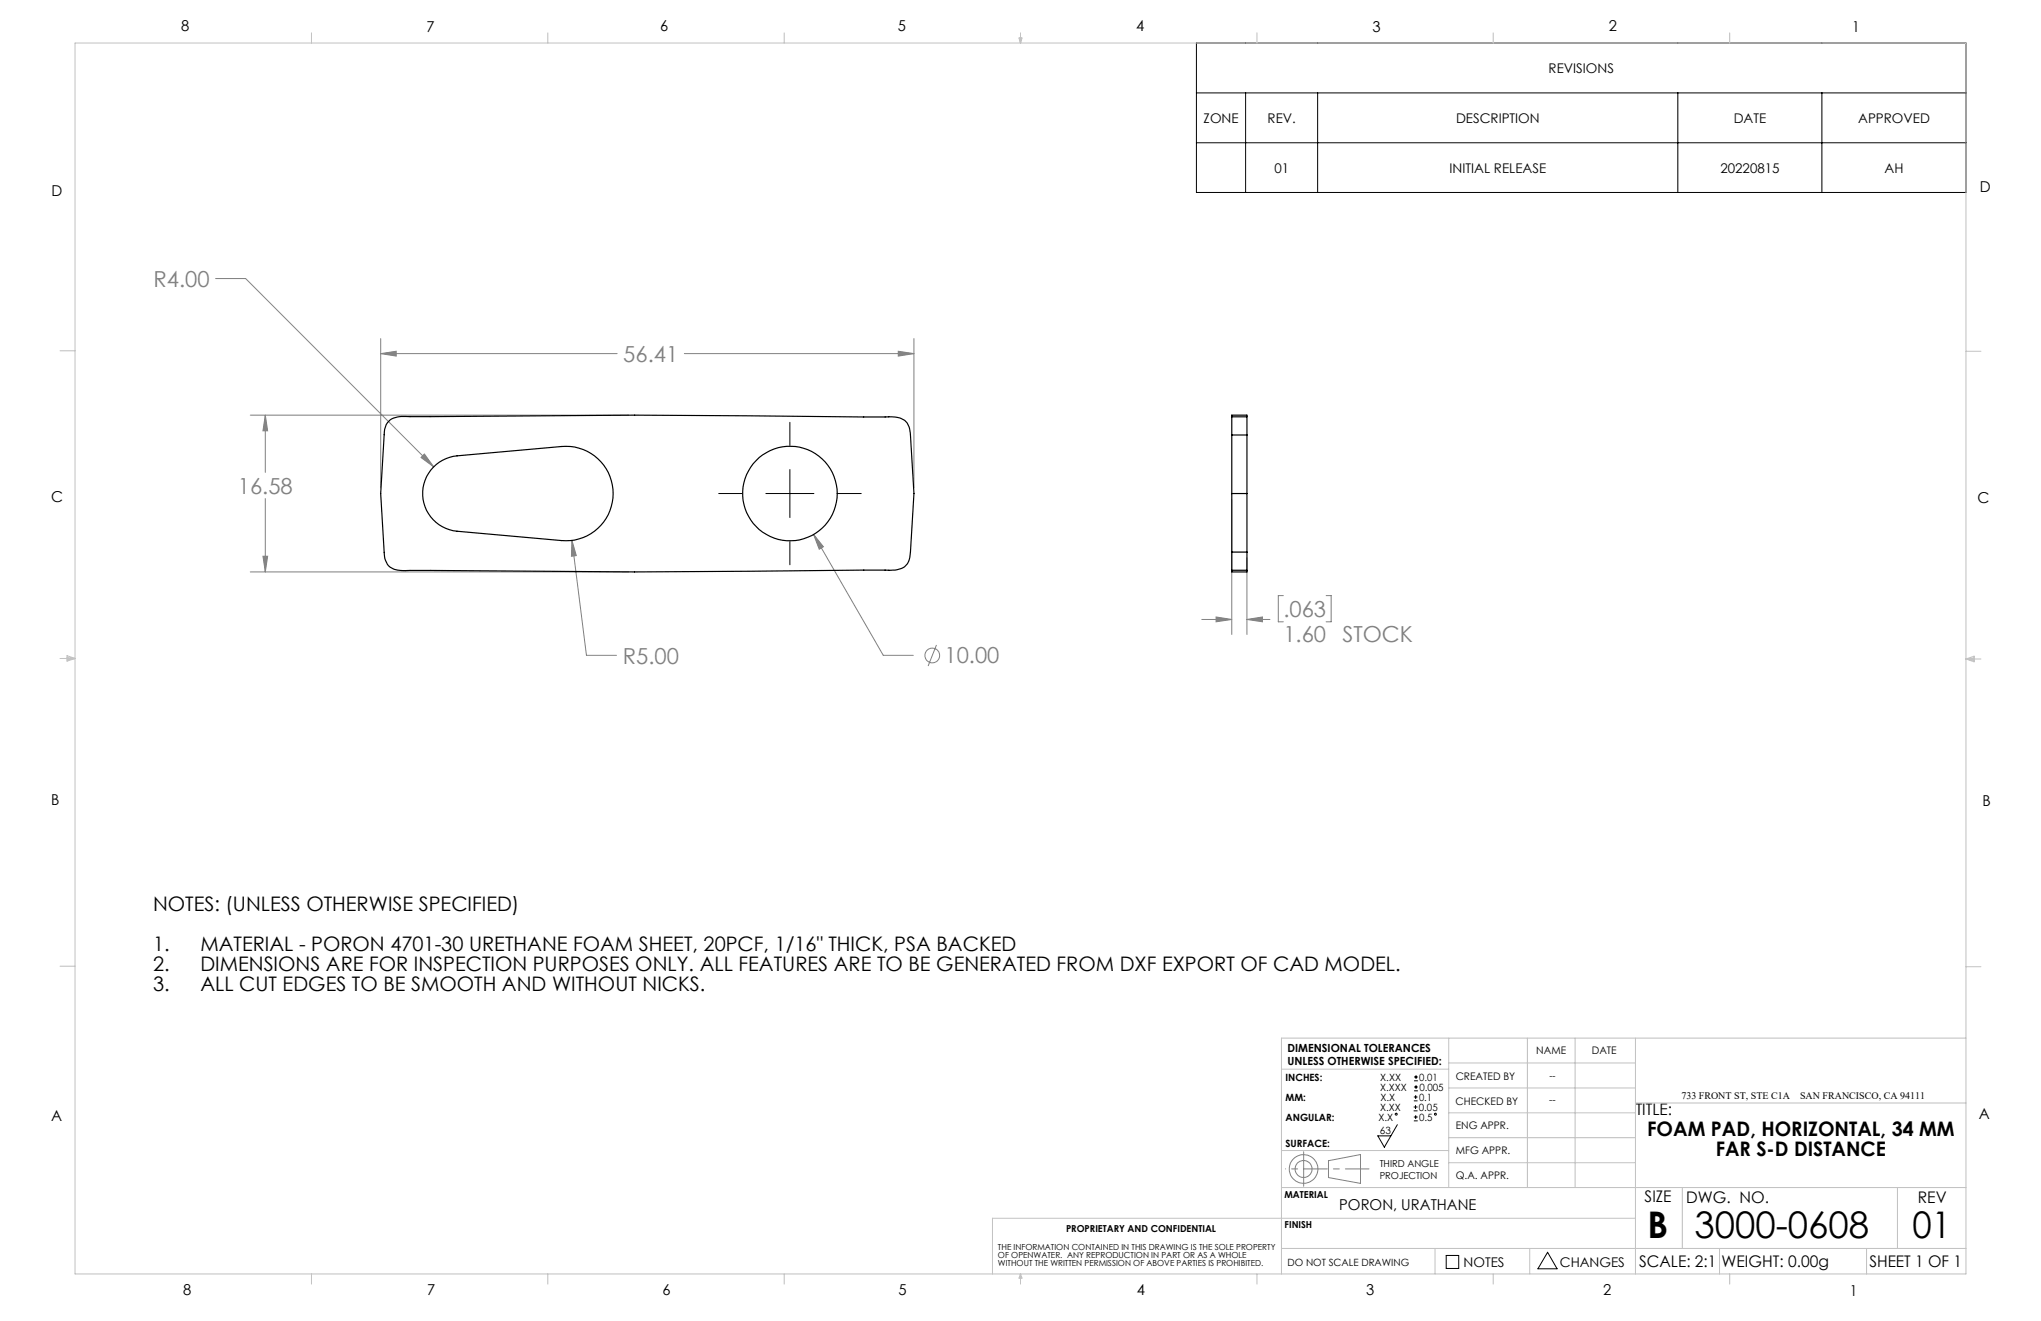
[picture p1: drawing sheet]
<svg xmlns="http://www.w3.org/2000/svg" width="432mm" height="279mm" viewBox="0 0 432 279" stroke-linecap="round" stroke-linejoin="round" font-family="sans-serif">
<g fill="none" stroke="#808080" stroke-width=".21">
<path d="M45.6 58.9h6.4l39.8 39.8M80.5 74.8l3.3-.5v1zM80.5 71.6v31.5M80.5 74.8h50.1M144.8 74.8h48.6M190 74.3l3.4 .5-3.4 .5zM193.4 71.6v31.5M53 87.8h80M56.1 87.8l.5 3.3h-1zM56.1 87.8v12.1M89.8 96l2 2.7-2.7-1.9zM55.6 117.7h1l-.5 3.3z"/>
<path d="M56.1 105.4v15.6M121 114.3l.9 3.2-1 .2zM121 114.3l3.1 24.3h6.3M172.1 113l2.1 2.6-.9 .6zM172.1 113l14.8 25.6h6.3M260.6 105.7v28.5M263.8 118v16.2M53 121h80M198.1 136.4l-1.7 4.5M254.2 131h6.4M257.3 130.5l3.3 .5-3.3 .5zM263.8 131l3.3-.5v1z"/>
<path d="M263.8 131h4.9M271.5 126h-1.1v5.5h1.1M280.6 126h1v5.5h-1M281.1 245.5l6.7-1.3v6.1l-6.7-1.2z"/>
<circle cx="197.2" cy="138.6" r="1.55"/>
<circle cx="275.8" cy="247.3" r="1.8"/>
<circle cx="275.8" cy="247.3" r="3"/>
</g>
<g fill="none" stroke="#000" stroke-width=".21">
<path d="M253.1 9.1h162.8v31.6h-162.8zM253.1 19.6h162.8M263.5 19.6v21.1M278.8 19.6v21.1M355 19.6v21.1M385.4 19.6v21.1M253.1 30.2h162.8M167.1 89.3v4.9M167.1 99.3v10.2M152 104.4h5M162 104.4h10.2M167.1 114.5v5"/>
<path d="M177.3 104.4h4.9M295.6 237.9l-2.7 4.7-1.4-2.4h2.8M299.1 234.9h.8M299.1 234.1h.8M299.1 232.8h.8M299.1 232h.8M299.1 237.1h.8M299.1 236.3h.8M299.2 228.6h.8M299.2 227.8h.8M299.2 230.7h.8M299.2 229.9h.8"/>
<path d="M299.5 233.8v.8M299.5 231.6v.8M299.5 235.9v.8M299.6 227.4v.8M299.6 229.5v.8M306 265.5h2.6v2.8h-2.6zM327.4 264.9l2 3.5h-4z"/>
<circle cx="295.4" cy="235.7" r=".2"/>
<circle cx="303.7" cy="235.7" r=".2"/>
</g>
<path d="M275.8 247.2h13.8" fill="none" stroke="#808080" stroke-width=".21" stroke-dasharray="15.2 1.3 1.3 1.3" stroke-dashoffset="10.2"/>
<path d="M275.8 247.2v-3.6M275.8 247.2v3.7" fill="none" stroke="#808080" stroke-width=".21" stroke-dasharray="15.2 1.3 1.3 1.3"/>
<path d="M275.8 247.2h-3.8" fill="none" stroke="#808080" stroke-width=".21" stroke-dasharray="15.2 1.3 1.3 1.3" stroke-dashoffset="15.2"/>
<g fill="none" stroke="#c0c0c0" stroke-width=".21">
<path d="M15.9 9.1h400v260.4h-400zM65.9 6.9v2.2M115.9 6.9v2.2M165.9 6.9v2.2M215.6 8h.6l-.3 1.1zM215.7 8l.2 1.1M215.9 6.9v2.2M216 8l-.1 1.1M265.9 6.9v2.2M315.9 6.9v2.2M365.9 6.9v2.2M12.7 74.2h3.2"/>
<path d="M415.9 74.3h3.2M12.7 139.3h3.2M14.2 139.1l1.7 .2M14.2 138.7l1.7 .6-1.7 .5zM15.9 139.3l-1.7 .3M415.9 139.4h3.2M415.9 139.4l1.8-.6v1.2zM415.9 139.4l1.8 .3M417.7 139.2l-1.8 .2M12.7 204.4h3.2M306.5 219.6v31.6M323.1 219.6v31.6"/>
<path d="M333.2 219.6v31.6M346 219.6v49.9M415.9 204.5h3.2M415.9 219.6h-144.8v49.9M271.1 226.1h35.4M306.5 235.4h39.5M306.5 230.1h39.5M306.5 224.8h39.5M346 233.3h69.9M271.1 251.2h144.8M271.1 243.3h35.4M306.5 245.9h39.5"/>
<path d="M306.5 240.6h39.5M346 257.7h-136v11.8M355.9 251.2v12.9M401.4 251.2v12.9M65.9 269.5v2.1M115.9 269.5v2.1M165.9 269.5v2.1M215.9 269.5v2.1M215.9 269.5l.3 .8h-.6zM265.9 269.5v2.1M271.1 264.1h144.8M303.6 264.1v5.4"/>
<path d="M315.9 269.5v2.1M323.6 264.1v5.4M363.8 264.1v5.4M365.9 269.5v2.1M394.9 264.1v5.4"/>
</g>
<path d="M80.5 74.8l3.3-.5v1zM190 74.3l3.4 .5-3.4 .5zM56.1 87.8l.5 3.3h-1zM55.6 117.7h1l-.5 3.3zM172.1 113l1.2 3.2 .9-.6zM89.8 96l-.7 .8 2.7 1.9zM121 114.3l-.1 3.4 1-.2zM257.3 130.5l3.3 .5-3.3 .5zM263.8 131l3.3-.5v1z" fill="#808080"/>
<g fill="none" stroke="#000" stroke-width=".25">
<path d="M82.5 88.8a6.5 6.5 0 0 1 4.2-.7l47.6-.3 53 .4a5 5 0 0 1 4.6 1.3l.4 .8 .3 1.2 .8 12.9-.8 12.4a3.4 3.4 0 0 1-3.7 3.8l-54.6 .4-47.6-.4a5.7 5.7 0 0 1-4.5-.9l-.6-1.2-.2-.8-.9-13.3 .9-13.6a3.1 3.1 0 0 1 1.1-2zM91.7 98.8a8.1 8.1 0 0 1 5-2.4l22.1-2a10 10 0 0 1 10.9 10 10 10 0 0 1-10.9 9.9l-22.1-1.9a8 8 0 0 1-6.8-5.2 8 8 0 0 1 1.8-8.4zM260.6 92v-3.8h3.2v3.8M260.6 88.1v-.3h3.2v.3M260.6 92v24.8M260.6 92h3.2M263.8 92v24.8M260.6 116.8v3.8h3.2v-3.8M260.6 116.8h3.2M260.6 104.4h3.2M260.6 120.7v.3h3.2v-.3"/>
<circle cx="167.1" cy="104.4" r="10"/>
</g>
<g font-size="7.8">
<text x="348.5" y="261.9">B</text>
<text x="358.5" y="261.9">3000-0608</text>
<text x="404.6" y="261.8">01</text>
</g>
<g font-size="4.7" fill="#808080">
<text x="32.5" y="60.7">R4.00</text>
<text x="131.9" y="76.6">56.41</text>
<text x="50.3" y="104.4">16.58</text>
<text x="271.5" y="130.5">.063</text>
<text x="271.5" y="135.7">1.60</text>
<text x="284" y="135.7">STOCK</text>
<text x="131.7" y="140.4">R5.00</text>
<text x="199.8" y="140.3">10.00</text>
</g>
<g font-size="4.2">
<text x="32.4" y="192.8">NOTES: (UNLESS OTHERWISE SPECIFIED)</text>
<text x="32.4" y="201.2">1.</text>
<text x="42.4" y="201.2">MATERIAL - PORON 4701-30 URETHANE FOAM SHEET, 20PCF, 1/16&quot; THICK, PSA BACKED</text>
<text x="32.4" y="205.5">2.</text>
<text x="32.4" y="209.7">3.</text>
<text x="42.4" y="205.5">DIMENSIONS ARE FOR INSPECTION PURPOSES ONLY. ALL FEATURES ARE TO BE GENERATED FROM DXF EXPORT OF CAD MODEL.</text>
<text x="42.4" y="209.7">ALL CUT EDGES TO BE SMOOTH AND WITHOUT NICKS.</text>
<text x="348.5" y="240.3">FOAM PAD, HORIZONTAL, 34 MM</text>
<text x="363" y="244.5">FAR S-D DISTANCE</text>
</g>
<g font-size="3.4">
<text x="346.1" y="235.9">TITLE:</text>
<text x="347.9" y="254.3">SIZE</text>
<text x="356.7" y="254.4">DWG. NO.</text>
<text x="405.7" y="254.5">REV</text>
<text x="346.8" y="267.9">SCALE: 2:1</text>
<text x="364.2" y="267.9">WEIGHT: 0.00g</text>
<text x="395.5" y="267.9">SHEET 1 OF 1</text>
</g>
<g font-size="3.2">
<text x="38.3" y="6.7">8</text>
<text x="90.2" y="6.7">7</text>
<text x="139.7" y="6.5">6</text>
<text x="190" y="6.5">5</text>
<text x="240.4" y="6.5">4</text>
<text x="290.4" y="6.7">3</text>
<text x="340.4" y="6.5">2</text>
<text x="391.9" y="6.7">1</text>
<text x="10.9" y="41.6">D</text>
<text x="418.9" y="40.7">D</text>
<text x="10.9" y="106.3">C</text>
<text x="418.4" y="106.4">C</text>
<text x="10.8" y="170.2">B</text>
<text x="419.4" y="170.6">B</text>
<text x="10.8" y="237.2">A</text>
<text x="418.6" y="236.8">A</text>
<text x="283.3" y="255.9">PORON, URATHANE</text>
<text x="38.8" y="273.8">8</text>
<text x="90.4" y="273.8">7</text>
<text x="140.2" y="273.8">6</text>
<text x="190.1" y="273.9">5</text>
<text x="240.5" y="273.8">4</text>
<text x="289" y="273.9">3</text>
<text x="339.1" y="273.8">2</text>
<text x="391.4" y="274.1">1</text>
</g>
<g font-size="2.8">
<text x="327.6" y="15.4">REVISIONS</text>
<text x="254.6" y="26">ZONE</text>
<text x="268.2" y="26">REV.</text>
<text x="308" y="26">DESCRIPTION</text>
<text x="366.8" y="26">DATE</text>
<text x="393.1" y="26">APPROVED</text>
<text x="269.6" y="36.5">01</text>
<text x="306.7" y="36.5">INITIAL RELEASE</text>
<text x="364" y="36.5">20220815</text>
<text x="398.7" y="36.5">AH</text>
<text x="309.6" y="268">NOTES</text>
<text x="330" y="268">CHANGES</text>
</g>
<g font-size="2.4">
<text x="272.4" y="222.5">DIMENSIONAL TOLERANCES</text>
<text x="272.4" y="225.3">UNLESS OTHERWISE SPECIFIED:</text>
</g>
<g font-size="2.2">
<text x="325" y="222.9">NAME</text>
<text x="336.8" y="222.9">DATE</text>
<text x="308" y="233.6">CHECKED BY</text>
<text x="308" y="228.4">CREATED BY</text>
<text x="308" y="238.8">ENG APPR.</text>
<text x="308" y="244">MFG APPR.</text>
<text x="308" y="249.3">Q.A. APPR.</text>
</g>
<g font-size="2.1">
<text x="272" y="228.6">INCHES:</text>
<text x="272" y="232.8">MM:</text>
<text x="292" y="230.7">X.XXX</text>
<text x="292" y="228.6">X.XX</text>
<text x="292.1" y="232.8">X.X</text>
<text x="300.2" y="232.8">0.1</text>
<text x="300.3" y="228.6">0.01</text>
<text x="300.3" y="230.7">0.005</text>
<text x="327.8" y="233.4">--</text>
<text x="355.7" y="232.4">733 FRONT ST, STE C1A</text>
<text x="380.8" y="232.4">SAN FRANCISCO, CA 94111</text>
<text x="272" y="237">ANGULAR:</text>
<text x="291.6" y="237">X.X</text>
<text x="291.9" y="239.8">63</text>
<text x="292" y="234.9">X.XX</text>
<text x="300.2" y="234.9">0.05</text>
<text x="300.2" y="237">0.5</text>
<text x="272" y="242.6">SURFACE:</text>
<text x="272.4" y="267.8">DO NOT SCALE DRAWING</text>
</g>
<g font-size="2">
<text x="327.8" y="228.3">--</text>
<text x="291.9" y="246.8">THIRD ANGLE</text>
<text x="291.9" y="249.3">PROJECTION</text>
<text x="271.7" y="253.4">MATERIAL</text>
<text x="225.5" y="260.6">PROPRIETARY AND CONFIDENTIAL</text>
<text x="271.8" y="259.7">FINISH</text>
</g>
<g font-size="1.8">
<text x="211.1" y="264.3">THE INFORMATION CONTAINED IN THIS DRAWING IS THE SOLE PROPERTY</text>
<text x="211.1" y="266.1">OF OPENWATER. ANY REPRODUCTION IN PART OR AS A WHOLE</text>
<text x="211.1" y="267.8">WITHOUT THE WRITTEN PERMISSION OF ABOVE PARTIES IS PROHIBITED.</text>
</g>
</svg>
